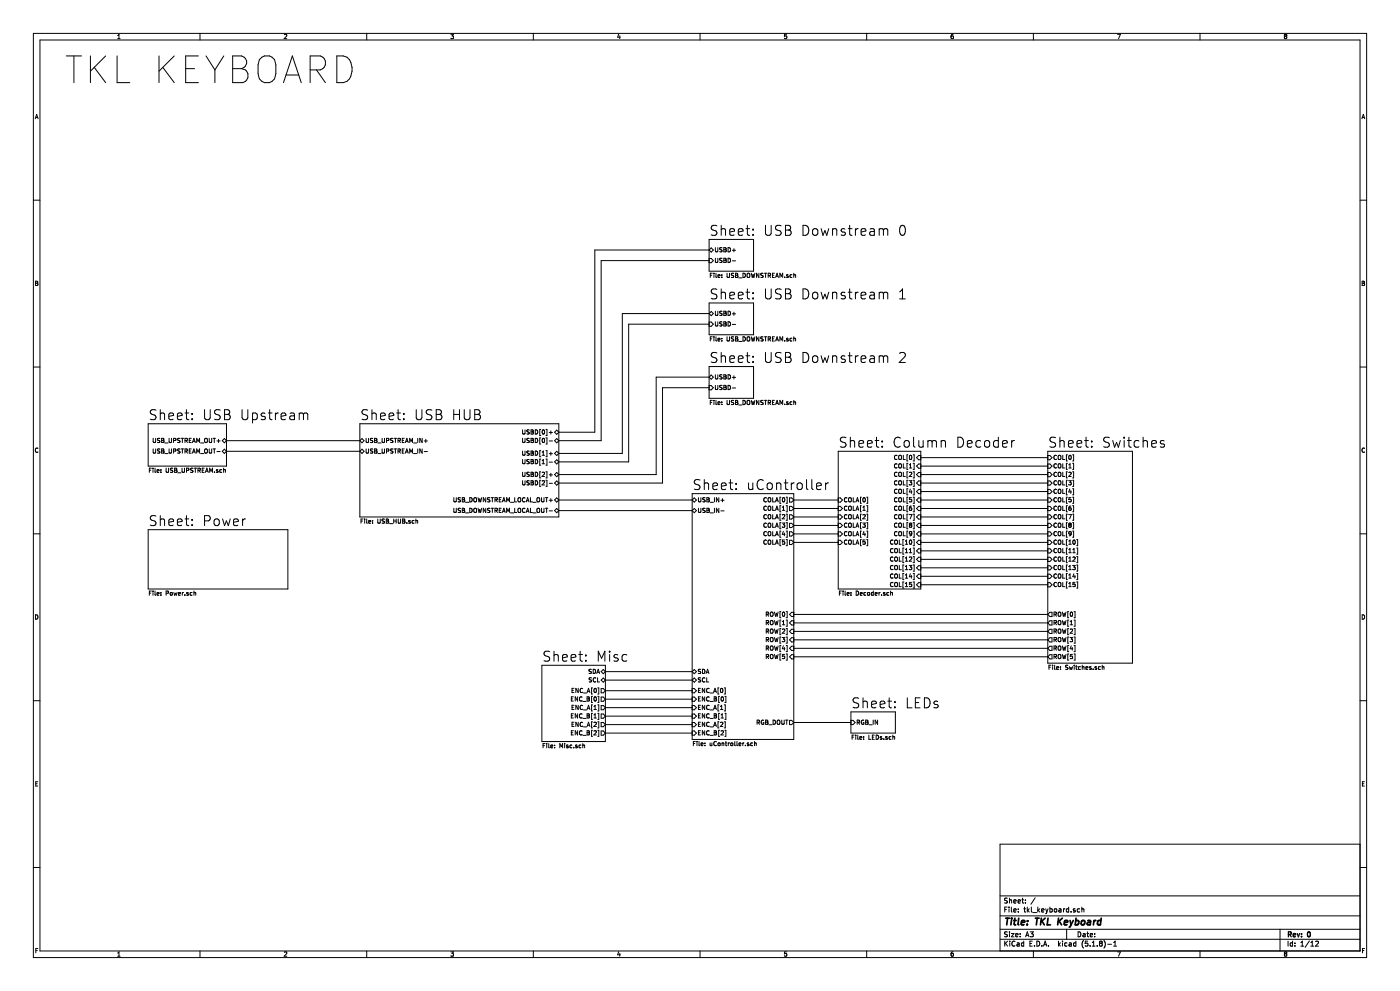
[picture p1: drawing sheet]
EESchema Schematic File Version 4
EELAYER 30 0
EELAYER END
$Descr A3 16535 11693
encoding utf-8
Sheet 1 12
Title "TKL Keyboard"
Date ""
Rev "0"
Comp ""
Comment1 ""
Comment2 ""
Comment3 ""
Comment4 ""
$EndDescr
$Sheet
S 4250 5000 2350 1100
U 62FAC6FD
F0 "USB HUB" 118
F1 "USB_HUB.sch" 50
F2 "USB_UPSTREAM_IN+" B L 4250 5200 50 
F3 "USB_UPSTREAM_IN-" B L 4250 5325 50 
F4 "USB_DOWNSTREAM_LOCAL_OUT+" B R 6600 5900 50 
F5 "USB_DOWNSTREAM_LOCAL_OUT-" B R 6600 6025 50 
F6 "USBD[0]+" B R 6600 5100 50 
F7 "USBD[0]-" B R 6600 5200 50 
F8 "USBD[1]+" B R 6600 5350 50 
F9 "USBD[1]-" B R 6600 5450 50 
F10 "USBD[2]+" B R 6600 5600 50 
F11 "USBD[2]-" B R 6600 5700 50 
$EndSheet
$Sheet
S 10050 8400 525  250 
U 62FB59AD
F0 "LEDs" 118
F1 "LEDs.sch" 50
F2 "RGB_IN" I L 10050 8525 50 
$EndSheet
$Sheet
S 8175 5825 1200 2900
U 63013830
F0 "uController" 118
F1 "uController.sch" 50
F2 "COLA[0]" O R 9375 5900 50 
F3 "ROW[0]" I R 9375 7250 50 
F4 "COLA[1]" O R 9375 6000 50 
F5 "COLA[2]" O R 9375 6100 50 
F6 "COLA[3]" O R 9375 6200 50 
F7 "COLA[4]" O R 9375 6300 50 
F8 "COLA[5]" O R 9375 6400 50 
F9 "ROW[1]" I R 9375 7350 50 
F10 "ROW[2]" I R 9375 7450 50 
F11 "ROW[3]" I R 9375 7550 50 
F12 "ROW[4]" I R 9375 7650 50 
F13 "ROW[5]" I R 9375 7750 50 
F14 "USB_IN+" B L 8175 5900 50 
F15 "USB_IN-" B L 8175 6025 50 
F16 "SCL" B L 8175 8025 50 
F17 "SDA" B L 8175 7925 50 
F18 "RGB_DOUT" O R 9375 8525 50 
F19 "ENC_A[0]" I L 8175 8150 50 
F20 "ENC_B[0]" I L 8175 8250 50 
F21 "ENC_A[1]" I L 8175 8350 50 
F22 "ENC_B[1]" I L 8175 8450 50 
F23 "ENC_A[2]" I L 8175 8550 50 
F24 "ENC_B[2]" I L 8175 8650 50 
$EndSheet
Wire Wire Line
	10875 5400 12375 5400
Wire Wire Line
	10875 5500 12375 5500
Wire Wire Line
	10875 5600 12375 5600
Wire Wire Line
	10875 5700 12375 5700
Wire Wire Line
	10875 5800 12375 5800
Wire Wire Line
	10875 5900 12375 5900
Wire Wire Line
	10875 6000 12375 6000
Wire Wire Line
	10875 6100 12375 6100
Wire Wire Line
	10875 6200 12375 6200
Wire Wire Line
	10875 6300 12375 6300
Wire Wire Line
	10875 6400 12375 6400
Wire Wire Line
	10875 6500 12375 6500
Wire Wire Line
	10875 6600 12375 6600
Wire Wire Line
	10875 6700 12375 6700
Wire Wire Line
	10875 6800 12375 6800
Wire Wire Line
	10875 6900 12375 6900
$Sheet
S 12375 5325 1000 2500
U 62F5643B
F0 "Switches" 118
F1 "Switches.sch" 50
F2 "COL[0]" I L 12375 5400 50 
F3 "ROW[0]" O L 12375 7250 50 
F4 "COL[1]" I L 12375 5500 50 
F5 "COL[2]" I L 12375 5600 50 
F6 "COL[3]" I L 12375 5700 50 
F7 "COL[4]" I L 12375 5800 50 
F8 "COL[5]" I L 12375 5900 50 
F9 "COL[6]" I L 12375 6000 50 
F10 "COL[7]" I L 12375 6100 50 
F11 "COL[8]" I L 12375 6200 50 
F12 "COL[9]" I L 12375 6300 50 
F13 "COL[10]" I L 12375 6400 50 
F14 "COL[11]" I L 12375 6500 50 
F15 "COL[12]" I L 12375 6600 50 
F16 "COL[13]" I L 12375 6700 50 
F17 "COL[14]" I L 12375 6800 50 
F18 "COL[15]" I L 12375 6900 50 
F19 "ROW[1]" O L 12375 7350 50 
F20 "ROW[2]" O L 12375 7450 50 
F21 "ROW[3]" O L 12375 7550 50 
F22 "ROW[4]" O L 12375 7650 50 
F23 "ROW[5]" O L 12375 7750 50 
$EndSheet
$Sheet
S 9900 5325 975  1625
U 6301FD9D
F0 "Column Decoder" 118
F1 "Decoder.sch" 50
F2 "COL[0]" I R 10875 5400 50 
F3 "COLA[0]" I L 9900 5900 50 
F4 "COL[1]" I R 10875 5500 50 
F5 "COL[2]" I R 10875 5600 50 
F6 "COL[3]" I R 10875 5700 50 
F7 "COL[4]" I R 10875 5800 50 
F8 "COL[5]" I R 10875 5900 50 
F9 "COL[6]" I R 10875 6000 50 
F10 "COL[7]" I R 10875 6100 50 
F11 "COL[8]" I R 10875 6200 50 
F12 "COL[9]" I R 10875 6300 50 
F13 "COL[10]" I R 10875 6400 50 
F14 "COL[11]" I R 10875 6500 50 
F15 "COL[12]" I R 10875 6600 50 
F16 "COL[13]" I R 10875 6700 50 
F17 "COL[14]" I R 10875 6800 50 
F18 "COL[15]" I R 10875 6900 50 
F19 "COLA[1]" I L 9900 6000 50 
F20 "COLA[2]" I L 9900 6100 50 
F21 "COLA[3]" I L 9900 6200 50 
F22 "COLA[4]" I L 9900 6300 50 
F23 "COLA[5]" I L 9900 6400 50 
$EndSheet
Wire Wire Line
	9375 5900 9900 5900
Wire Wire Line
	9375 6000 9900 6000
Wire Wire Line
	9375 6100 9900 6100
Wire Wire Line
	9375 6200 9900 6200
Wire Wire Line
	9375 6300 9900 6300
Wire Wire Line
	9375 6400 9900 6400
Wire Wire Line
	9375 7250 12375 7250
Wire Wire Line
	9375 7350 12375 7350
Wire Wire Line
	9375 7450 12375 7450
Wire Wire Line
	9375 7550 12375 7550
Wire Wire Line
	9375 7650 12375 7650
Wire Wire Line
	9375 7750 12375 7750
Wire Wire Line
	2675 5200 4250 5200
Wire Wire Line
	2675 5325 4250 5325
Wire Wire Line
	6600 5900 8175 5900
Wire Wire Line
	6600 6025 8175 6025
$Sheet
S 6400 7850 750  900 
U 63166CC9
F0 "Misc" 118
F1 "Misc.sch" 50
F2 "SDA" B R 7150 7925 50 
F3 "SCL" B R 7150 8025 50 
F4 "ENC_A[0]" O R 7150 8150 50 
F5 "ENC_B[0]" O R 7150 8250 50 
F6 "ENC_A[1]" O R 7150 8350 50 
F7 "ENC_B[1]" O R 7150 8450 50 
F8 "ENC_A[2]" O R 7150 8550 50 
F9 "ENC_B[2]" O R 7150 8650 50 
$EndSheet
Wire Wire Line
	7150 7925 8175 7925
Wire Wire Line
	7150 8025 8175 8025
Wire Wire Line
	7150 8150 8175 8150
Wire Wire Line
	7150 8250 8175 8250
Wire Wire Line
	7150 8350 8175 8350
Wire Wire Line
	7150 8450 8175 8450
Wire Wire Line
	7150 8550 8175 8550
Wire Wire Line
	7150 8650 8175 8650
Wire Wire Line
	9375 8525 10050 8525
$Sheet
S 8375 2825 525  375 
U 650FF941
F0 "USB Downstream 0" 118
F1 "USB_DOWNSTREAM.sch" 50
F2 "USBD+" B L 8375 2950 50 
F3 "USBD-" I L 8375 3075 50 
$EndSheet
$Sheet
S 1750 5000 925  500 
U 62F6B81F
F0 "USB Upstream" 118
F1 "USB_UPSTREAM.sch" 50
F2 "USB_UPSTREAM_OUT+" B R 2675 5200 50 
F3 "USB_UPSTREAM_OUT-" B R 2675 5325 50 
$EndSheet
$Sheet
S 8375 3575 525  375 
U 6511E0C5
F0 "USB Downstream 1" 118
F1 "USB_DOWNSTREAM.sch" 50
F2 "USBD+" B L 8375 3700 50 
F3 "USBD-" I L 8375 3825 50 
$EndSheet
$Sheet
S 8375 4325 525  375 
U 65128D7D
F0 "USB Downstream 2" 118
F1 "USB_DOWNSTREAM.sch" 50
F2 "USBD+" B L 8375 4450 50 
F3 "USBD-" I L 8375 4575 50 
$EndSheet
Wire Wire Line
	6600 5100 7025 5100
Wire Wire Line
	7025 5100 7025 2950
Wire Wire Line
	7025 2950 8375 2950
Wire Wire Line
	6600 5200 7100 5200
Wire Wire Line
	7100 5200 7100 3075
Wire Wire Line
	7100 3075 8375 3075
Wire Wire Line
	6600 5350 7350 5350
Wire Wire Line
	7350 5350 7350 3700
Wire Wire Line
	7350 3700 8375 3700
Wire Wire Line
	6600 5450 7425 5450
Wire Wire Line
	7425 5450 7425 3825
Wire Wire Line
	7425 3825 8375 3825
Wire Wire Line
	6600 5600 7750 5600
Wire Wire Line
	7750 5600 7750 4450
Wire Wire Line
	7750 4450 8375 4450
Wire Wire Line
	6600 5700 7825 5700
Text Notes 750  1000 0    315  ~ 0
TKL KEYBOARD
$Sheet
S 1750 6250 1650 700 
U 613390DE
F0 "Power" 118
F1 "Power.sch" 50
$EndSheet
Wire Wire Line
	7825 5700 7825 4575
Wire Wire Line
	7825 4575 8375 4575
$EndSCHEMATC
